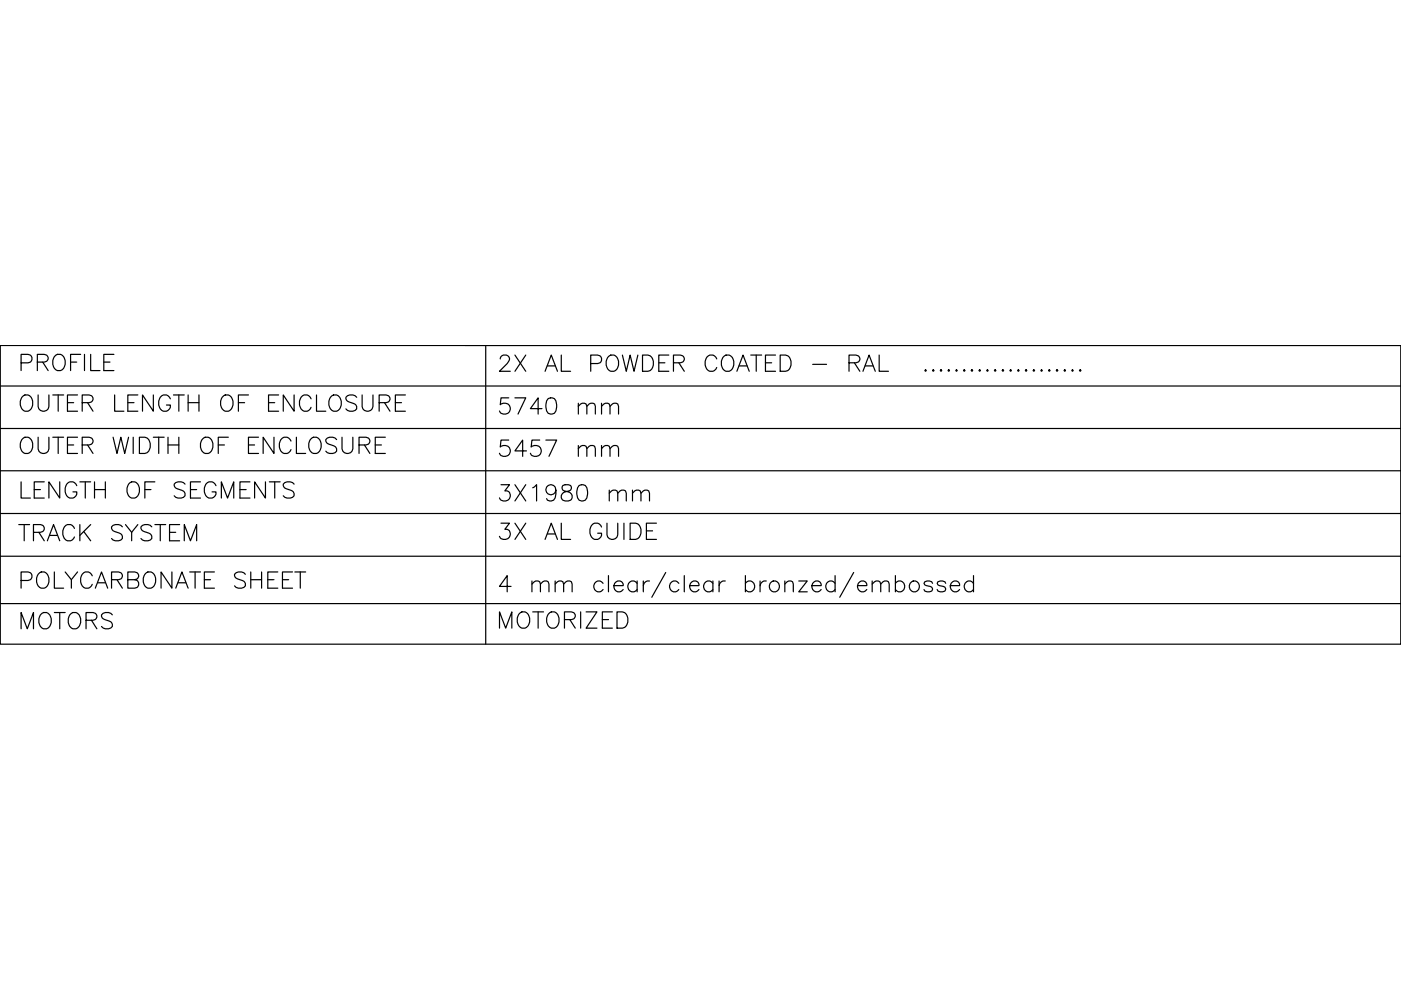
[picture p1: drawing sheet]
<svg xmlns="http://www.w3.org/2000/svg" width="297mm" height="210mm" viewBox="0 0 297 210" stroke-linecap="round" stroke-linejoin="round" font-family="sans-serif">
<!-- layer: 0 -->
<g fill="none" stroke="#000" stroke-width=".25">
<path d="M.1 73.2h296.9v63.4h-296.9zM.1 73.2h296.9M65.8 73.2h.1M65.8 73.2h231.2h-183.4M98.6 73.2h.1M103 73.2v63.4M297 73.2h.1M297 73.2v63.4M.1 81.8h296.9M.1 90.9h296.9M.1 99.8h296.9M.1 108.9h296.9"/>
<path d="M.1 117.9h296.9M.1 128h296.9M108.3 124.3h-2.4l1.6-2.3v3.5M112.8 123.8l.8-.6 .8 .2 .2 .4v1.7M112.8 123.2v2.3M114.6 123.8l.8-.6 .8 .2 .2 .4v1.7M117.7 123.8l.8-.6 .8 .2 .2 .4v1.7M117.7 123.2v2.3M119.5 123.8l.8-.6 .8 .2 .2 .4v1.7M127.9 123.7a1.1 1.1 0 0 0-1.7-.2 1.1 1.1 0 0 0 0 1.7 1.1 1.1 0 0 0 1.7-.2M129 122v3.5M130.2 124.2h1.9a.99 .99 0 0 0-1-1.1 .99 .99 0 0 0-.9 1.1 1.09 1.09 0 0 0 .6 1.2 1.09 1.09 0 0 0 1.3-.4"/>
<path d="M135.1 123.7a1.1 1.1 0 0 0-1.6-.2 1.1 1.1 0 0 0 0 1.7 1.1 1.1 0 0 0 1.6-.2M135.1 123.2v2.3M136.4 123.2v2.3M137.7 123.2a1.11 1.11 0 0 0-1.3 1M141.1 121.4l-2.9 5.2M143.9 123.7a1.1 1.1 0 0 0-1.6-.2 1.1 1.1 0 0 0 0 1.7 1.1 1.1 0 0 0 1.6-.2M145.1 122v3.5M146.2 124.2h2a.99 .99 0 0 0-1-1.1 .99 .99 0 0 0-1 1.1 1.09 1.09 0 0 0 .7 1.2 1.09 1.09 0 0 0 1.3-.4M151.1 123.7a1.1 1.1 0 0 0-1.6-.2 1.1 1.1 0 0 0 0 1.7 1.1 1.1 0 0 0 1.6-.2M151.1 123.2v2.3M152.5 123.2v2.3M153.8 123.2a1.11 1.11 0 0 0-1.3 1"/>
<path d="M158 123.7a1.1 1.1 0 0 1 1.7-.2 1.1 1.1 0 0 1 0 1.7 1.1 1.1 0 0 1-1.7-.2M158 122v3.5M161.1 123.2v2.3M162.5 123.2a1.12 1.12 0 0 0-1.4 1M166.4 123.8l.8-.6 .8 .2 .2 .4v1.7M166.4 123.2v2.3M169.4 123.2h1.8l-1.8 2.3h1.8M172.1 124.2h2a.99 .99 0 0 0-1-1.1 .99 .99 0 0 0-1 1.1 1.09 1.09 0 0 0 .7 1.2 1.09 1.09 0 0 0 1.3-.4M177.1 123.7a1.1 1.1 0 0 0-1.7-.2 1.1 1.1 0 0 0 0 1.7 1.1 1.1 0 0 0 1.7-.2M177.1 122v3.5M181 121.4l-3 5.2M181.8 124.2h2a.99 .99 0 0 0-1-1.1 .99 .99 0 0 0-1 1.1 1.09 1.09 0 0 0 .7 1.2 1.09 1.09 0 0 0 1.3-.4"/>
<path d="M184.9 123.8l.8-.6 .9 .2 .1 .4v1.7M184.9 123.2v2.3M186.7 123.8l.8-.6 .9 .2 .1 .4v1.7M189.8 123.7a1.1 1.1 0 0 1 1.7-.2 1.1 1.1 0 0 1 0 1.7 1.1 1.1 0 0 1-1.7-.2M189.8 122v3.5M197.7 123.7a1.04 1.04 0 0 0-1.8 0l.2 .3 1.4 .5 .2 .5a1.05 1.05 0 0 1-1.8 0M200.5 123.7a1.03 1.03 0 0 0-1.8 0l.2 .3 1.4 .5 .2 .5a1.04 1.04 0 0 1-1.8 0M201.5 124.2h2a.99 .99 0 0 0-1-1.1 .99 .99 0 0 0-1 1.1 1.09 1.09 0 0 0 .6 1.2 1.09 1.09 0 0 0 1.4-.4M206.4 123.7a1.1 1.1 0 0 0-1.6-.2 1.1 1.1 0 0 0 0 1.7 1.1 1.1 0 0 0 1.6-.2M206.4 122v3.5"/>
<circle cx="164.2" cy="124.3" r="1.14"/>
<circle cx="193.9" cy="124.3" r="1.14"/>
</g>
<path d="M98.6 73.2h.1M253.4 73.2h.1" fill="none" stroke="#000" stroke-width=".21"/>
<g font-size="7.1">
<text x="3.5" y="79.7">PROFILE</text>
<text x="105.1" y="80.1">2X AL POWDER COATED - RAL .....................</text>
<text x="3.5" y="88.5">OUTER LENGTH OF ENCLOSURE</text>
<text x="3.5" y="97.4">OUTER WIDTH OF ENCLOSURE</text>
<text x="105.1" y="98.1">5457 mm</text>
<text x="3.5" y="106.9">LENGTH OF SEGMENTS</text>
<text x="105.1" y="107.6">3X1980 mm</text>
<text x="3.2" y="116.1">TRACK SYSTEM</text>
<text x="105.1" y="115.7">3X AL GUIDE</text>
<text x="3.5" y="125.9">POLYCARBONATE SHEET</text>
<text x="105.1" y="134.4">MOTORIZED</text>
</g>
<g font-size="6.6">
<text x="105.1" y="88.9">5740 mm</text>
<text x="3.5" y="134.4">MOTORS</text>
</g>
</svg>
